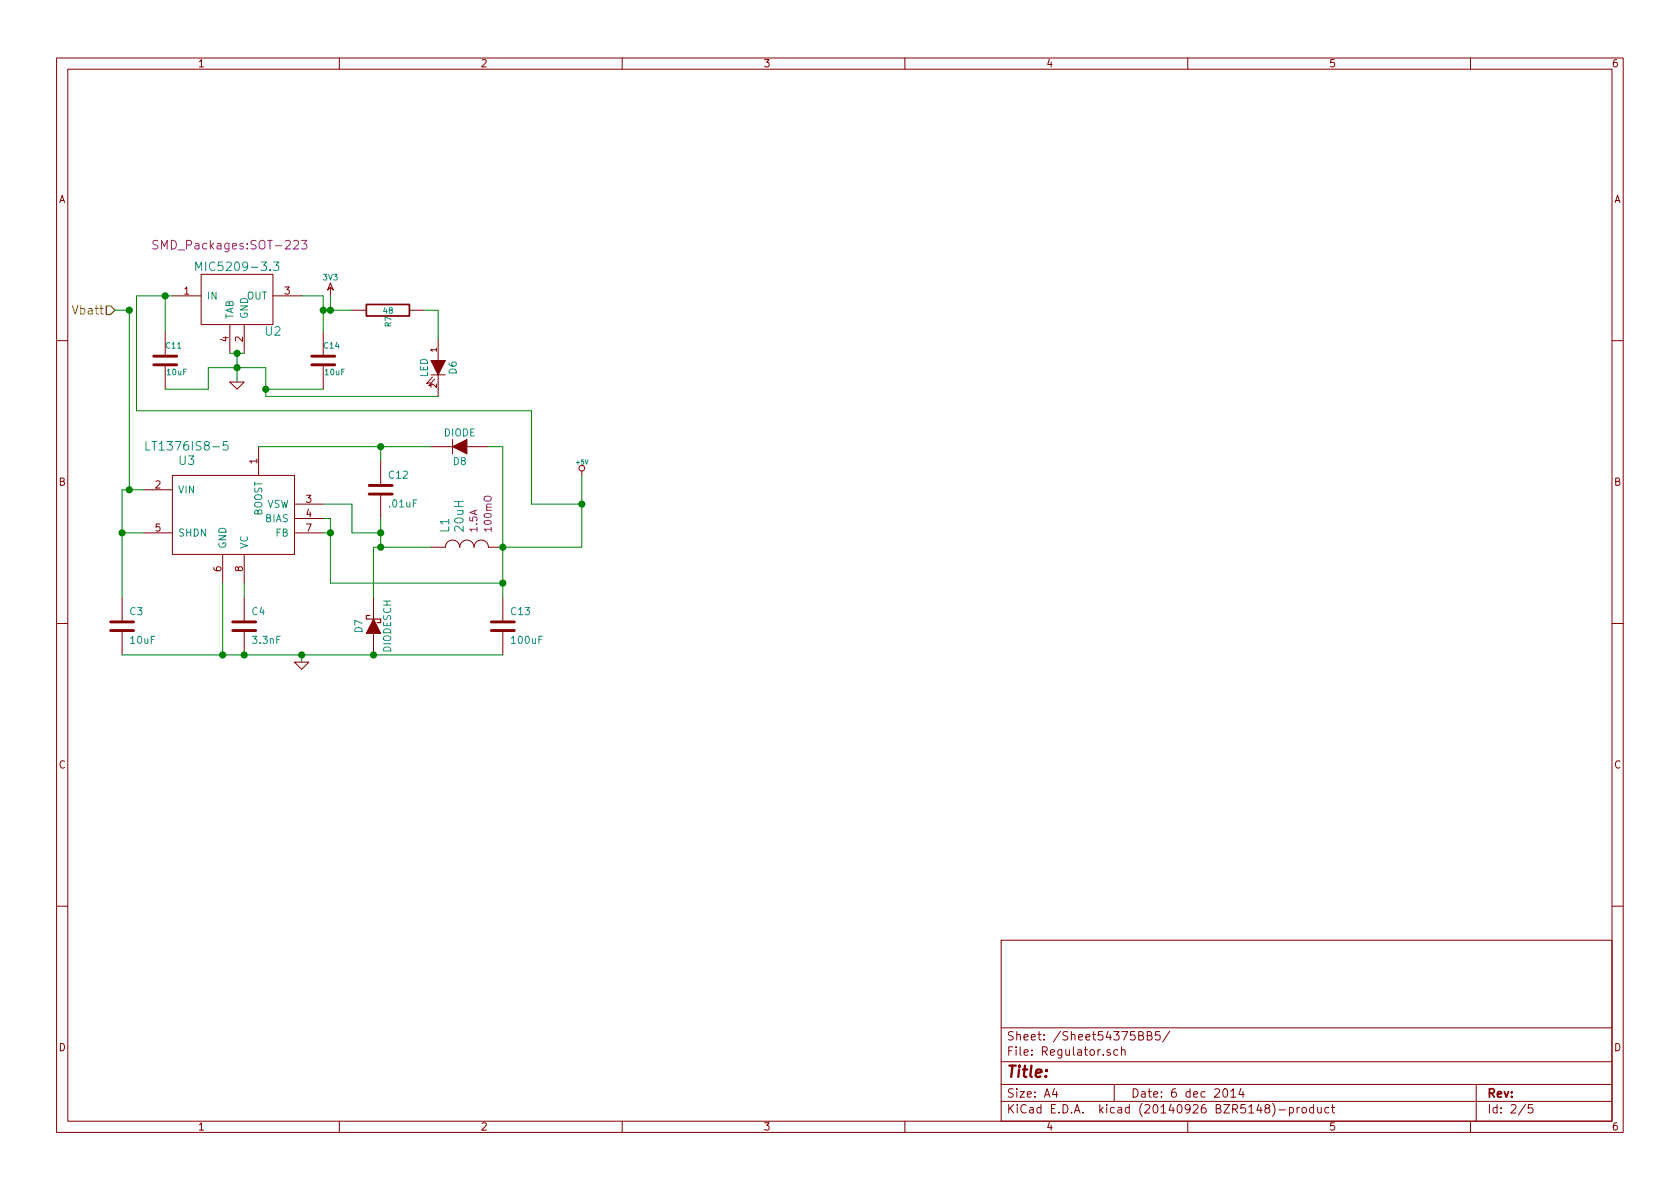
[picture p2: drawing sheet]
EESchema Schematic File Version 2
LIBS:power
LIBS:device
LIBS:transistors
LIBS:conn
LIBS:linear
LIBS:regul
LIBS:74xx
LIBS:cmos4000
LIBS:adc-dac
LIBS:memory
LIBS:xilinx
LIBS:special
LIBS:microcontrollers
LIBS:dsp
LIBS:microchip
LIBS:analog_switches
LIBS:motorola
LIBS:texas
LIBS:intel
LIBS:audio
LIBS:interface
LIBS:digital-audio
LIBS:philips
LIBS:display
LIBS:cypress
LIBS:siliconi
LIBS:opto
LIBS:atmel
LIBS:contrib
LIBS:valves
LIBS:stm32
LIBS:STM32-Additional
LIBS:xbee
LIBS:avbay-cache
EELAYER 25 0
EELAYER END
$Descr A4 11693 8268
encoding utf-8
Sheet 2 5
Title ""
Date "6 dec 2014"
Rev ""
Comp ""
Comment1 ""
Comment2 ""
Comment3 ""
Comment4 ""
$EndDescr
$Comp
L 3V3 #PWR019
U 1 1
P 2300 2050
F 0 "#PWR019" H 2300 2150 40  0001 C CNN
F 1 "3V3" H 2300 2175 40  0000 C CNN
F 2 "" H 2300 2050 60  0000 C CNN
F 3 "" H 2300 2050 60  0000 C CNN
	1    2300 2050
	1    0    0    -1  
$EndComp
Text HLabel 800  2150 0    60   Input ~ 0
Vbatt
$Comp
L GND #PWR020
U 1 1
P 1650 2650
F 0 "#PWR020" H 1650 2650 30  0001 C CNN
F 1 "GND" H 1650 2580 30  0001 C CNN
F 2 "" H 1650 2650 60  0000 C CNN
F 3 "" H 1650 2650 60  0000 C CNN
	1    1650 2650
	1    0    0    -1  
$EndComp
$Comp
L C C14
U 1 1
P 2250 2500
F 0 "C14" H 2250 2600 40  0000 L CNN
F 1 "10uF" H 2256 2415 40  0000 L CNN
F 2 "Capacitors_SMD:C_0805_HandSoldering" H 2288 2350 30  0001 C CNN
F 3 "" H 2250 2500 60  0000 C CNN
	1    2250 2500
	1    0    0    -1  
$EndComp
$Comp
L C C11
U 1 1
P 1150 2500
F 0 "C11" H 1150 2600 40  0000 L CNN
F 1 "10uF" H 1156 2415 40  0000 L CNN
F 2 "Capacitors_SMD:C_0805_HandSoldering" H 1188 2350 30  0001 C CNN
F 3 "" H 1150 2500 60  0000 C CNN
	1    1150 2500
	1    0    0    -1  
$EndComp
$Comp
L LED D6
U 1 1
P 3050 2550
F 0 "D6" H 3050 2650 50  0000 C CNN
F 1 "LED" H 3050 2450 50  0000 C CNN
F 2 "LEDs:LED-0805" H 3050 2550 60  0001 C CNN
F 3 "" H 3050 2550 60  0000 C CNN
	1    3050 2550
	0    1    1    0   
$EndComp
$Comp
L R R7
U 1 1
P 2700 2150
F 0 "R7" H 2780 2150 40  0000 C CNN
F 1 "48" V 2707 2151 40  0000 C CNN
F 2 "Resistors_SMD:R_0805_HandSoldering" V 2630 2150 30  0001 C CNN
F 3 "" H 2700 2150 30  0000 C CNN
	1    2700 2150
	0    1    1    0   
$EndComp
$Comp
L +5V #PWR021
U 1 1
P 4050 3300
F 0 "#PWR021" H 4050 3390 20  0001 C CNN
F 1 "+5V" H 4050 3390 30  0000 C CNN
F 2 "" H 4050 3300 60  0000 C CNN
F 3 "" H 4050 3300 60  0000 C CNN
	1    4050 3300
	1    0    0    -1  
$EndComp
$Comp
L Inductor L1
U 1 1
P 3250 3800
F 0 "L1" V 3100 3900 60  0000 L CNN
F 1 "20uH" V 3200 3900 60  0000 L CNN
F 2 "Capacitors_SMD:C_2220_HandSoldering" H 3150 3800 60  0001 C CNN
F 3 "" H 3250 3900 60  0001 C CNN
F 4 "Value" H 3250 3800 60  0001 C CNN "Manufacturer"
F 5 "Value" H 3250 3800 60  0001 C CNN "Manufacturer Part #"
F 6 "Value" H 3250 3800 60  0001 C CNN "Vendor"
F 7 "Value" H 3250 3800 60  0001 C CNN "Vendor Part #"
F 8 "1.5A" V 3300 3900 50  0000 L CNN "Current"
F 9 "100mO" V 3400 3900 50  0000 L CNN "DCR"
	1    3250 3800
	1    0    0    -1  
$EndComp
$Comp
L DIODE D8
U 1 1
P 3200 3100
F 0 "D8" H 3200 3200 50  0000 C CNN
F 1 "DIODE" H 3200 3000 50  0000 C CNN
F 2 "Diodes_SMD:Diode-MELF_Handsoldering" H 3200 3100 60  0001 C CNN
F 3 "" H 3200 3100 60  0000 C CNN
	1    3200 3100
	-1   0    0    1   
$EndComp
$Comp
L DIODESCH D7
U 1 1
P 2600 4350
F 0 "D7" H 2600 4450 50  0000 C CNN
F 1 "DIODESCH" H 2600 4250 50  0000 C CNN
F 2 "Diodes_SMD:Diode-MELF_Handsoldering" H 2600 4350 60  0001 C CNN
F 3 "" H 2600 4350 60  0000 C CNN
	1    2600 4350
	0    -1   -1   0   
$EndComp
$Comp
L C C12
U 1 1
P 2650 3400
F 0 "C12" H 2700 3500 50  0000 L CNN
F 1 ".01uF" H 2700 3300 50  0000 L CNN
F 2 "Capacitors_SMD:C_0805_HandSoldering" H 2688 3250 30  0001 C CNN
F 3 "" H 2650 3400 60  0000 C CNN
	1    2650 3400
	1    0    0    -1  
$EndComp
$Comp
L C C4
U 1 1
P 1700 4350
F 0 "C4" H 1750 4450 50  0000 L CNN
F 1 "3.3nF" H 1750 4250 50  0000 L CNN
F 2 "Capacitors_SMD:C_0805_HandSoldering" H 1738 4200 30  0001 C CNN
F 3 "" H 1700 4350 60  0000 C CNN
	1    1700 4350
	1    0    0    -1  
$EndComp
$Comp
L LT1376IS8-5 U3
U 1 1
P 1550 3450
F 0 "U3" H 1300 3700 60  0000 C CNN
F 1 "LT1376IS8-5" H 1300 3800 60  0000 C CNN
F 2 "Housings_SOIC:SOIC-8_3.9x4.9mm_Pitch1.27mm" H 1550 3450 60  0001 C CNN
F 3 "" H 1550 3450 60  0000 C CNN
	1    1550 3450
	1    0    0    -1  
$EndComp
$Comp
L C C3
U 1 1
P 850 4350
F 0 "C3" H 900 4450 50  0000 L CNN
F 1 "10uF" H 900 4250 50  0000 L CNN
F 2 "Capacitors_SMD:C_0805_HandSoldering" H 888 4200 30  0001 C CNN
F 3 "" H 850 4350 60  0000 C CNN
	1    850  4350
	1    0    0    -1  
$EndComp
$Comp
L GND #PWR022
U 1 1
P 2100 4600
F 0 "#PWR022" H 2100 4600 30  0001 C CNN
F 1 "GND" H 2100 4530 30  0001 C CNN
F 2 "" H 2100 4600 60  0000 C CNN
F 3 "" H 2100 4600 60  0000 C CNN
	1    2100 4600
	1    0    0    -1  
$EndComp
$Comp
L MIC5209-3.3 U2
U 1 1
P 1650 2050
F 0 "U2" H 1900 1800 60  0000 C CNN
F 1 "MIC5209-3.3" H 1650 2250 60  0000 C CNN
F 2 "SMD_Packages:SOT-223" H 1600 2400 60  0000 C CNN
F 3 "" H 1650 2050 60  0000 C CNN
	1    1650 2050
	1    0    0    -1  
$EndComp
$Comp
L C C13
U 1 1
P 3500 4350
F 0 "C13" H 3550 4450 50  0000 L CNN
F 1 "100uF" H 3550 4250 50  0000 L CNN
F 2 "Local:SMD_CAP" H 3538 4200 30  0001 C CNN
F 3 "" H 3500 4350 60  0000 C CNN
	1    3500 4350
	1    0    0    -1  
$EndComp
Wire Wire Line
	2300 2150 2300 2050
Wire Wire Line
	1650 2450 1650 2650
Wire Wire Line
	1150 2700 1450 2700
Wire Wire Line
	1450 2700 1450 2550
Wire Wire Line
	1450 2550 1850 2550
Connection ~ 1650 2550
Wire Wire Line
	2250 2050 2250 2300
Connection ~ 2250 2150
Wire Wire Line
	2250 2700 1850 2700
Wire Wire Line
	1850 2550 1850 2750
Connection ~ 2300 2150
Wire Wire Line
	2950 2150 3050 2150
Wire Wire Line
	3050 2150 3050 2350
Wire Wire Line
	1850 2750 3050 2750
Connection ~ 1850 2700
Wire Wire Line
	900  3400 900  2150
Connection ~ 900  2150
Wire Wire Line
	1150 2050 1150 2300
Wire Wire Line
	3000 3100 1800 3100
Wire Wire Line
	2650 3200 2650 3100
Connection ~ 2650 3100
Wire Wire Line
	2650 3600 2650 3800
Wire Wire Line
	2600 3800 3000 3800
Wire Wire Line
	2250 3500 2450 3500
Wire Wire Line
	2450 3500 2450 3700
Wire Wire Line
	2450 3700 2650 3700
Connection ~ 2650 3700
Wire Wire Line
	2250 3600 2300 3600
Wire Wire Line
	2300 3600 2300 4050
Wire Wire Line
	2300 3700 2250 3700
Wire Wire Line
	2300 4050 3500 4050
Wire Wire Line
	3500 3100 3500 4150
Connection ~ 2300 3700
Connection ~ 3500 4050
Wire Wire Line
	3400 3100 3500 3100
Connection ~ 3500 3800
Wire Wire Line
	3500 3800 4050 3800
Wire Wire Line
	4050 3800 4050 3300
Wire Wire Line
	2600 4150 2600 3800
Connection ~ 2650 3800
Wire Wire Line
	1700 4150 1700 4050
Wire Wire Line
	1550 4050 1550 4550
Connection ~ 1550 4550
Connection ~ 2600 4550
Wire Wire Line
	850  4150 850  3400
Wire Wire Line
	850  3400 1000 3400
Connection ~ 900  3400
Wire Wire Line
	1000 3700 850  3700
Connection ~ 850  3700
Wire Wire Line
	2100 4550 2100 4600
Connection ~ 2100 4550
Wire Wire Line
	850  4550 3500 4550
Connection ~ 1700 4550
Wire Wire Line
	950  2050 1200 2050
Wire Wire Line
	2100 2050 2250 2050
Wire Wire Line
	2250 2150 2450 2150
Wire Wire Line
	1600 2450 1700 2450
Wire Wire Line
	900  2150 800  2150
Wire Wire Line
	950  2050 950  2850
Wire Wire Line
	950  2850 3700 2850
Wire Wire Line
	3700 2850 3700 3500
Wire Wire Line
	3700 3500 4050 3500
Connection ~ 4050 3500
Connection ~ 1150 2050
Connection ~ 1650 2450
$EndSCHEMATC
